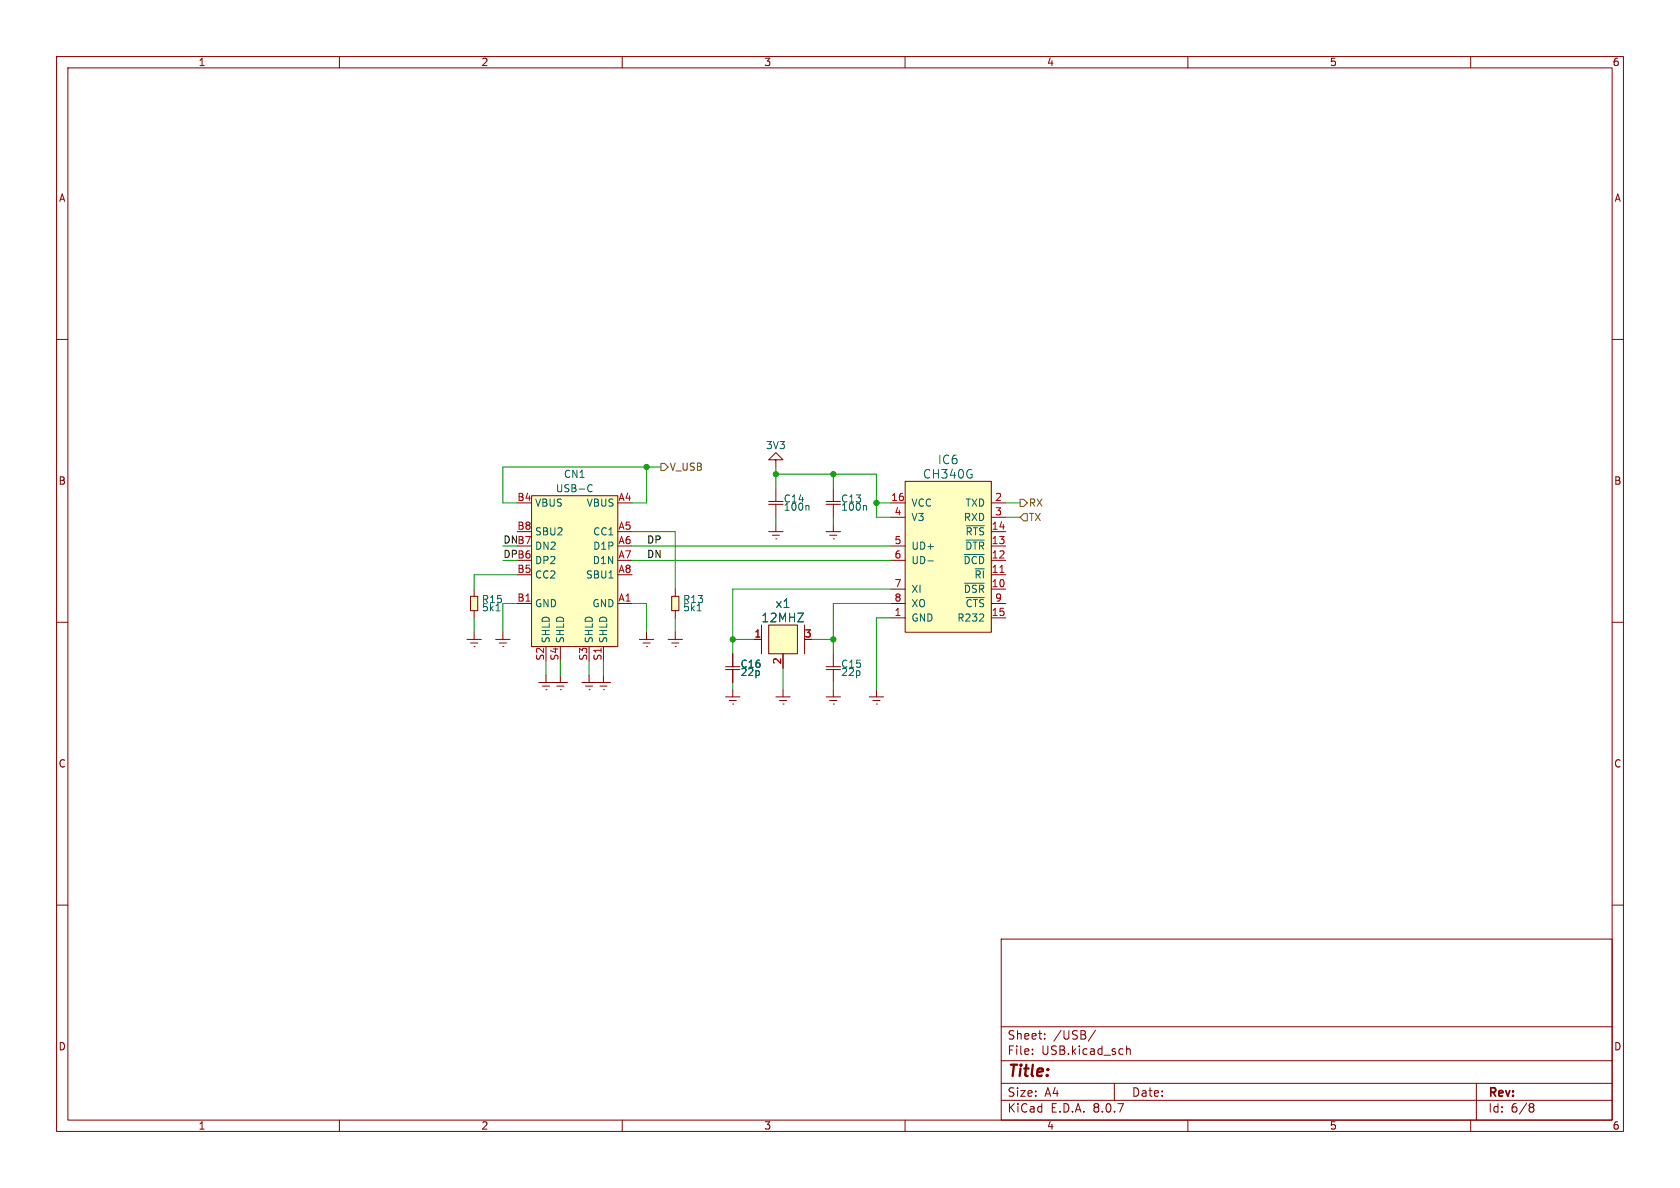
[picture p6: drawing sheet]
<svg xmlns="http://www.w3.org/2000/svg" width="297mm" height="210mm" viewBox="0 0 297 210" stroke-linecap="round" stroke-linejoin="round" font-family="sans-serif">
<g fill="none" stroke="#840000" stroke-width=".18">
<path d="M10 10h277v190h-277zM12 12h273v186h-273zM60 10v2M110 10v2M160 10v2M210 10v2M260 10v2M10 60h2M285 60h2M146 94h2.6M146 89.2h2.6M146 88.6h2.6"/>
<path d="M146.7 94.6h1.3M147.3 95.3h.1M147.3 86.4v2.3M147.3 89.1v2.3M147.3 92.7v1.3M10 110h2M82.5 113h2.6M83.2 113.7h1.3M83.8 114.3h.1M83.8 111.8v1.2M87.6 113h2.6M88.3 113.7h1.2"/>
<path d="M88.9 114.3h.1M88.9 111.8v1.2M96.5 119.4v1.3M99.1 119.4v1.3M104.1 119.4v1.3M106.7 119.4v1.3M285 110h2M95.2 120.7h5.1M95.9 121.3h1.3M96.5 121.9h.1M98.4 121.3h1.3M99.1 121.9h.1"/>
<path d="M102.9 120.7h5M103.5 121.3h1.3M104.1 121.9h.1M106 121.3h1.3M106.7 121.9h.1M153.7 123.2h2.5M154.3 123.8h1.3M154.9 124.5h.1M154.9 121.9v1.3M10 160h2M177 166h108v32h-108zM285 160h2"/>
<path d="M60 198v2M110 198v2M160 198v2M177 194.5h108M177 191.5h108M177 187.5h108M177 181.5h108M182.5 186.3v.1M182.5 185.5v.1M184.7 183.6v.1M184.7 182.8v.1M193.7 182.1l-1.3 2"/>
<path d="M197 191.5v3M199.2 184.9v1.5M199.2 185.5l.2-.1 .3 .1 .1 .9M210 198v2M260 198v2M261 191.5v6.5M270.6 195.1l.4 .1 .2 .2-.3 .3M270.6 195.7h.3M270.9 195.7l.2 .2 .1 .4-.2 .2-.4 .1"/>
</g>
<path d="M153 89.4l.2 .1v.7" fill="none" stroke="#006464" stroke-width=".18"/>
<path d="M83.2 105.4h1.3v2.6h-1.3z" fill="#ffffc2"/>
<path d="M83.2 105.4h1.3v2.6h-1.3zM83.8 104.1v1.3M83.8 108v1.2" fill="none" stroke="#840000" stroke-width=".18"/>
<path d="M87.7 108h.7" fill="none" stroke="#006464" stroke-width=".18"/>
<path d="M160 85.1h15.3v26.7h-15.3z" fill="#ffffc2"/>
<g fill="none" stroke="#840000" stroke-width=".18">
<path d="M157.5 99.1h2.5M157.5 96.5h2.5M157.5 88.9h2.5M157.5 91.4h2.5M160 85.1h15.3v26.7h-15.3zM175.3 99.1h2.5M175.3 96.5h2.5M175.3 94h2.5M175.3 88.9h2.5M175.3 91.4h2.5M146 118.4h2.6M146 117.9h2.6"/>
<path d="M147.3 115.6v2.3M147.3 118.3v2.4M157.5 109.2h2.5M157.5 104.1h2.5M157.5 106.7h2.5M175.3 109.2h2.5M175.3 104.1h2.5M175.3 101.6h2.5M175.3 106.7h2.5"/>
</g>
<path d="M164 99.2h1M170.5 98h3.5M170.8 95.5h3.2M170.8 92.9h3.2M170.5 103.1h3.5M170.8 105.6h3.2" fill="none" stroke="#006464" stroke-width=".18"/>
<path d="M176.8 101.2h.7" fill="none" stroke="#a90000" stroke-width=".18"/>
<path d="M94 87.6h15.2v26.7h-15.2z" fill="#ffffc2"/>
<g fill="none" stroke="#840000" stroke-width=".18">
<path d="M94 87.6h15.2v26.7h-15.2zM137.2 81.3h1.2l-1.2-1.3-1.3 1.3h1.3v1.3M91.4 106.7h2.6M106.7 114.3v2.5M109.2 106.7h2.6M128.3 123.2h2.5M128.9 123.8h1.3M129.5 124.5h.1M129.5 121.9v1.3M137.2 123.2h2.5M137.8 123.8h1.3M138.4 124.5h.1"/>
<path d="M138.4 121.9v1.3M146 123.2h2.6M146.7 123.8h1.3M147.3 124.5h.1M147.3 121.9v1.3"/>
</g>
<path d="M104.1 85.7h.3l.3 .1M104.7 86.8l-.3 .1h-.3" fill="none" stroke="#006464" stroke-width=".18"/>
<path d="M135.9 110.5h5.1v5.1h-5.1z" fill="#ffffc2"/>
<path d="M133.3 113h1.3M134.6 110.5v5.1M135.9 110.5h5.1v5.1h-5.1zM138.4 115.6v2.5M142.2 110.5v5.1" fill="none" stroke="#840000" stroke-width=".18"/>
<path d="M118.7 105.4h1.3v2.6h-1.3z" fill="#ffffc2"/>
<g fill="none" stroke="#840000" stroke-width=".18">
<path d="M135.9 89.2h2.5M135.9 88.6h2.5M135.9 94h2.5M136.5 94.6h1.3M137.2 95.3h.1M137.2 86.4v2.3M137.2 89.1v2.3M137.2 92.7v1.3M113 113h2.6M113.7 113.7h1.2M114.3 114.3h.1M114.3 111.8v1.2"/>
<path d="M118.1 113h2.5M118.7 105.4h1.3v2.6h-1.3zM118.7 113.7h1.3M119.4 114.3h.1M119.4 104.1v1.3M119.4 108v1.2M119.4 111.8v1.2M128.3 118.4h2.5M128.3 117.9h2.5M129.5 115.6v2.3M129.5 118.3v2.4M133.3 113h1.3"/>
<path d="M138.4 115.6v2.5"/>
</g>
<path d="M142.8 89.4l.2 .1v.7M123.2 108h.8" fill="none" stroke="#006464" stroke-width=".18"/>
<path d="M116.8 81.9h.7l.6 .7-.6 .6h-.7zM180.3 88.3h.7l.6 .6-.6 .6h-.7zM181 90.8h.6v1.3h-.6l-.7-.7z" fill="none" stroke="#725600" stroke-width=".18"/>
<g fill="none" stroke="#009600" stroke-width=".18">
<path d="M111.8 94h7.6v10.1M111.8 96.5h45.7M111.8 99.1h45.7M114.3 82.6v6.3h-2.5M116.8 82.6h-27.9v6.3h2.5M137.2 82.6v3.8M137.2 91.4v1.3M137.2 83.8h17.7v7.6h2.6M147.3 83.8v2.6M147.3 91.4v1.3M154.9 88.9h2.6M177.8 91.4h2.5"/>
<path d="M177.8 88.9h2.5M83.8 109.2v2.6M91.4 101.6h-7.6v2.5M91.4 106.7h-2.5v5.1M96.5 116.8v2.6M99.1 116.8v2.6M104.1 116.8v2.6M106.7 116.8v2.6M111.8 106.7h2.5v5.1M119.4 109.2v2.6M129.5 113h3.8M138.4 118.1v3.8"/>
<path d="M143.5 113h3.8M157.5 106.7h-10.2v8.9M157.5 109.2h-2.6v12.7M157.5 104.1h-28v11.5M129.5 120.7v1.2M147.3 120.7v1.2"/>
</g>
<g fill="#009600" stroke="#009600" stroke-width=".18">
<circle cx="114.3" cy="82.6" r=".46"/>
<circle cx="129.5" cy="113" r=".46"/>
<circle cx="154.9" cy="88.9" r=".46"/>
<circle cx="147.3" cy="113" r=".46"/>
<circle cx="147.3" cy="83.8" r=".46"/>
<circle cx="137.2" cy="83.8" r=".46"/>
</g>
<text font-size="2.8" fill="#840000" x="178" y="190.9">Title:</text>
<g font-size="2.1" fill="#006464">
<text x="165.7" y="82.3">IC6</text>
<text x="163.1" y="84.8">CH340G</text>
<text x="137" y="107.7">x1</text>
<text x="134.5" y="110.2">12MHZ</text>
</g>
<g font-size="2.1" fill="#840000">
<text x="178" y="184">Sheet:</text>
<text x="186.2" y="184">/USB/</text>
<text x="178" y="186.7">File:</text>
<text x="184.1" y="186.7">USB.kicad_sch</text>
<text x="178" y="196.9">KiCad</text>
<text x="178" y="194.1">Size:</text>
<text x="184.7" y="194.1">A4</text>
<text x="185.7" y="196.9">E.D.A.</text>
<text x="193.3" y="196.9">8.0.7</text>
<text x="200" y="194.1">Date:</text>
<text x="263" y="194.3">Rev:</text>
<text x="263" y="196.9">Id:</text>
<text x="267.1" y="196.9">6/8</text>
</g>
<g font-size="1.8" fill="#840000">
<text x="35" y="11.9">1</text>
<text x="85" y="11.9">2</text>
<text x="135" y="11.9">3</text>
<text x="185" y="11.9">4</text>
<text x="235" y="11.9">5</text>
<text x="285" y="11.9">6</text>
<text x="10.3" y="35.9">A</text>
<text x="285.3" y="35.9">A</text>
<text x="10.3" y="85.9">B</text>
<text x="285.3" y="85.9">B</text>
<text x="10.3" y="135.9">C</text>
<text x="285.3" y="135.9">C</text>
<text x="10.3" y="185.9">D</text>
<text x="285.3" y="185.9">D</text>
<text x="35" y="199.9">1</text>
<text x="85" y="199.9">2</text>
<text x="135" y="199.9">3</text>
<text x="185" y="199.9">4</text>
<text x="235" y="199.9">5</text>
<text x="285" y="199.9">6</text>
</g>
<g font-size="1.8" fill="#725600">
<text x="118.3" y="83.4">V_USB</text>
<text x="181.8" y="89.8">RX</text>
<text x="181.8" y="92.3">TX</text>
</g>
<g font-size="1.8" fill="#006464">
<text x="135.3" y="79.6">3V3</text>
<text x="94.5" y="89.8">VBUS</text>
<text x="98.2" y="87.2">USB-C</text>
<text x="99.6" y="84.7">CN1</text>
<text x="103.6" y="89.8">VBUS</text>
<text x="138.4" y="89">C14</text>
<text x="148.6" y="89">C13</text>
<text x="161" y="89.8">VCC</text>
<text x="170.6" y="89.8">TXD</text>
<text x="94.5" y="94.8">SBU2</text>
<text x="104.8" y="94.8">CC1</text>
<text x="138.4" y="90.5">100n</text>
<text x="148.6" y="90.5">100n</text>
<text x="161" y="92.3">V3</text>
<text x="170.3" y="92.3">RXD</text>
<text x="170.6" y="94.8">~{RTS}</text>
<text x="94.5" y="99.9">DP2</text>
<text x="94.5" y="97.4">DN2</text>
<text x="104.7" y="99.9">D1N</text>
<text x="104.8" y="97.4">D1P</text>
<text x="161" y="97.4">UD+</text>
<text x="161" y="99.9">UD-</text>
<text x="170.2" y="99.9">~{DCD}</text>
<text x="170.5" y="97.4">~{DTR}</text>
<text x="85.1" y="106.8">R15</text>
<text x="94.5" y="107.5">GND</text>
<text x="94.5" y="102.5">CC2</text>
<text x="103.5" y="102.5">SBU1</text>
<text x="104.6" y="107.5">GND</text>
<text x="120.7" y="106.8">R13</text>
<text x="161" y="105">XI</text>
<text x="161" y="107.5">XO</text>
<text x="170.3" y="105">~{DSR}</text>
<text x="170.6" y="107.5">~{CTS}</text>
<text x="172.2" y="102.5">~{RI}</text>
<text x="85.1" y="108.3">5k1</text>
<text x="97.4" y="113.8" transform="rotate(-90 97.4 113.8)">SHLD</text>
<text x="99.9" y="113.8" transform="rotate(-90 99.9 113.8)">SHLD</text>
<text x="105" y="113.8" transform="rotate(-90 105 113.8)">SHLD</text>
<text x="107.5" y="113.8" transform="rotate(-90 107.5 113.8)">SHLD</text>
<text x="120.7" y="108.3">5k1</text>
<text x="161" y="110.1">GND</text>
<text x="169.1" y="110.1">R232</text>
<text x="130.8" y="118.2">C16</text>
<text x="130.8" y="119.7">22p</text>
<text x="148.6" y="118.2">C15</text>
<text x="148.6" y="119.7">22p</text>
</g>
<g font-size="1.8" fill="#a90000">
<text x="91.4" y="88.6">B4</text>
<text x="109.2" y="88.6">A4</text>
<text x="157.4" y="88.6">16</text>
<text x="175.8" y="88.6">2</text>
<text x="91.4" y="93.7">B8</text>
<text x="109.2" y="93.7">A5</text>
<text x="158" y="91.2">4</text>
<text x="175.2" y="93.7">14</text>
<text x="175.8" y="91.2">3</text>
<text x="91.4" y="101.3">B5</text>
<text x="109.2" y="96.3">A6</text>
<text x="109.2" y="98.8">A7</text>
<text x="109.2" y="101.3">A8</text>
<text x="158" y="96.3">5</text>
<text x="158" y="98.8">6</text>
<text x="175.2" y="101.3">11</text>
<text x="175.2" y="98.8">12</text>
<text x="175.2" y="96.3">13</text>
<text x="91.4" y="106.4">B1</text>
<text x="109.2" y="106.4">A1</text>
<text x="158" y="103.9">7</text>
<text x="158" y="106.4">8</text>
<text x="175.2" y="103.9">10</text>
<text x="175.8" y="106.4">9</text>
<text x="133.3" y="112.8">1</text>
<text x="142.2" y="112.8">3</text>
<text x="158" y="109">1</text>
<text x="175.2" y="109">15</text>
<text x="96.3" y="116.9" transform="rotate(-90 96.3 116.9)">S2</text>
<text x="98.8" y="116.9" transform="rotate(-90 98.8 116.9)">S4</text>
<text x="103.9" y="116.9" transform="rotate(-90 103.9 116.9)">S3</text>
<text x="106.4" y="116.9" transform="rotate(-90 106.4 116.9)">S1</text>
<text x="138.2" y="117.5" transform="rotate(-90 138.2 117.5)">2</text>
</g>
<g font-size="1.8" fill="#009600">
<text x="88.9" y="98.7">DPB6</text>
<text x="88.9" y="96.2">DNB7</text>
</g>
<g font-size="1.8" fill="#0f0f0f">
<text x="114.3" y="96.2">DP</text>
<text x="114.3" y="98.7">DN</text>
</g>
</svg>
